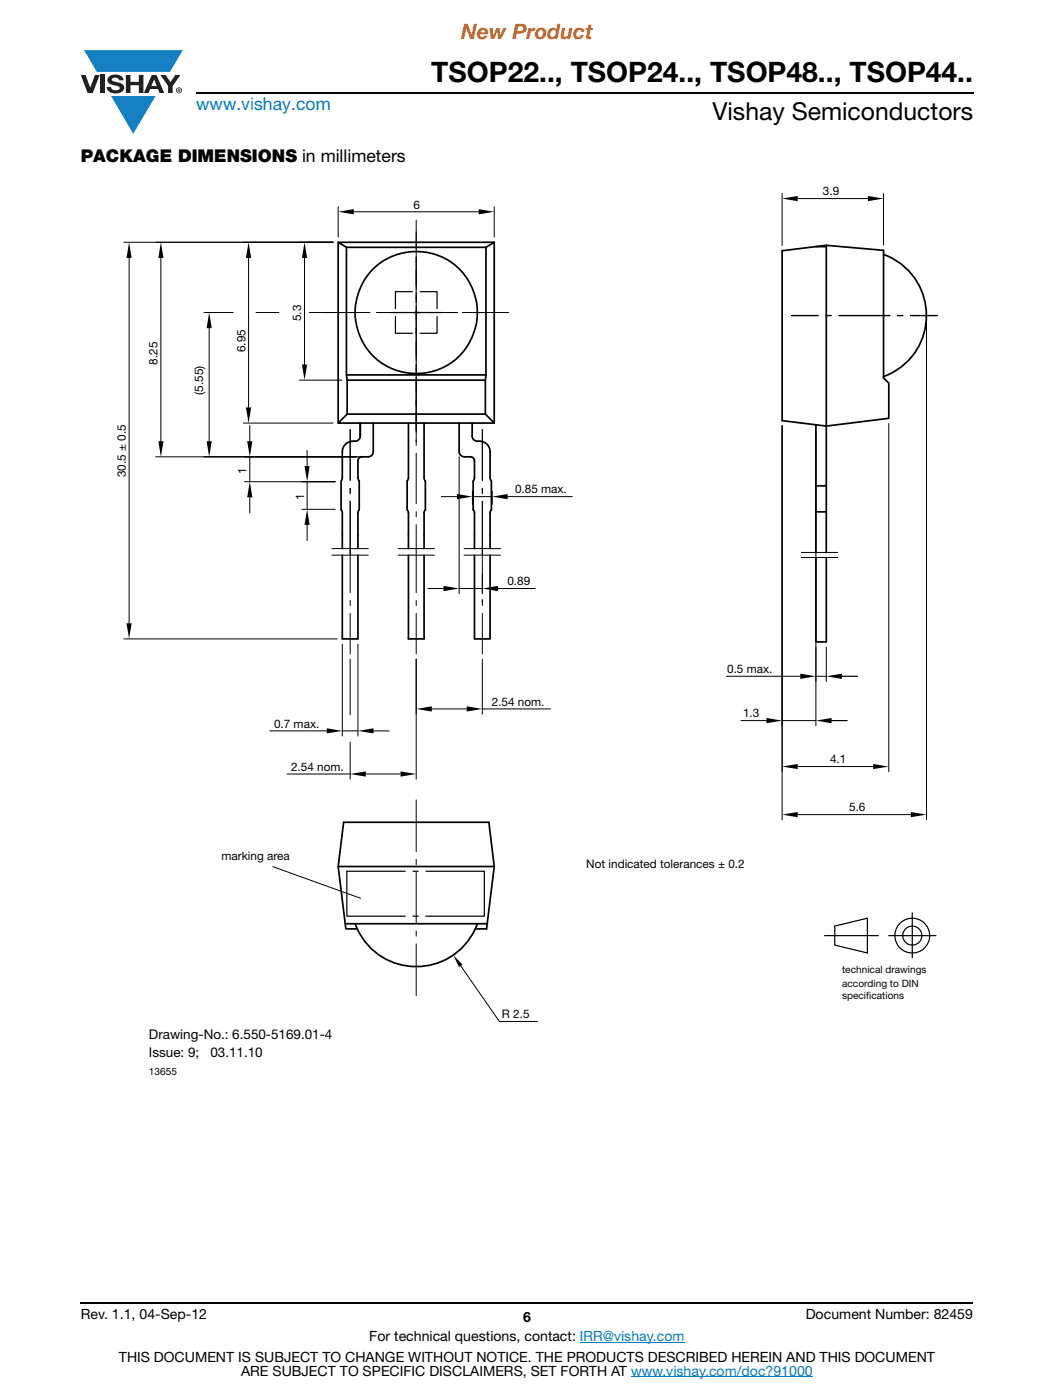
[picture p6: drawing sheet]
<svg xmlns="http://www.w3.org/2000/svg" width="210mm" height="279mm" viewBox="0 0 210 279" stroke-linecap="round" stroke-linejoin="round" font-family="sans-serif">
<g fill="#147fc3">
<path d="M16.8 10h19.7l-2.6 4.3h-1.1h-13.5z"/>
<path d="M22.2 19.2h8.9l-4.5 7.5z"/>
</g>
<g fill="#231f20">
<path d="M16.1 15h1l.9 2.5 .9-2.5h1l-1.4 3.6h-1z"/>
<path d="M20 15h.9v3.6h-.9z"/>
<path d="M21.8 15.3a2.1 2.1 0 0 1 2.7 .3l.1 .4h-.8a.79 .79 0 0 0-.7-.5 .79 .79 0 0 0-.8 .4l.2 .3 1 .2a1.08 1.08 0 0 1 1.3 1 1.08 1.08 0 0 1-1.1 1.2 1.73 1.73 0 0 1-2.4-1.2h.9a.96 .96 0 0 0 .8 .6 .96 .96 0 0 0 .9-.4 1.31 1.31 0 0 0-1.2-.6 1.03 1.03 0 0 1-1.1-.6 1.03 1.03 0 0 1 .2-1.1z"/>
<path d="M25.1 15h.9v1.3h1.7v-1.3h.9v3.6h-.9v-1.6h-1.7v1.6h-.9z"/>
<path d="M32 15h1l1 1.4 1-1.4h1l-1.6 2.2v1.4h-.9v-1.4z"/>
<path d="M30.7 15.9l.6 1.3h-1.1zM30.3 15l-1.6 3.6h.9l.4-.8h1.5l.3 .8h1l-1.6-3.6z"/>
<path d="M35.3 18a.46 .46 0 0 1 .9 0 .46 .46 0 0 1-.9 0zM35.1 18a.6 .6 0 0 0 1.2 0 .6 .6 0 0 0-1.2 0z"/>
<path d="M35.6 17.8h.2v.2h-.2zM35.5 17.7v.7h.1v-.3l.4 .3-.2-.3 .2-.2-.1-.2z"/>
</g>
<path d="M39.1 18.6h155M16.1 260h178" fill="none" stroke="#000" stroke-width=".36"/>
<path d="M115.7 267.9h20.9M125.9 274.8h36.3" fill="none" stroke="#007ec4" stroke-width=".2"/>
<path d="M23.1 37h164v178h-164z" fill="#fff"/>
<g fill="none" stroke="#000" stroke-width=".24">
<path d="M48.5 48.4h17.9M82.3 58.2h-3.4v3.4M83 51.3v1M83 58.4v1.9M83.8 58.2h3.4v3.4M78 62.4h10.1M78.9 63.2v3.3h3.4M83 65.5v1.1M83 72.7v1.9M83 75.3v10.6M87.2 63.2v3.3h-3.4M157.9 63h5.3"/>
<path d="M164.8 63h1M167.4 63h10.1M179 63h1.1M181.6 63h5.4M40.7 91.2h31.7M60.2 96.1h6.7M94.3 98.1v2.5M98.2 98.1v2.5M167.9 135h3.2M165.9 143.8h3.1M80.8 173.9h-11.6v8.9h11.6M82.4 173.9h1"/>
<path d="M85 173.9h11.6v8.9h-11.6M82.4 182.8h1M164.5 186.7h10.7M166.5 184.8l6.5-1.6v7l-6.5-1.6zM177.3 186.7h9.4M182 182.2v8.9"/>
<circle cx="182" cy="186.7" r="3.5"/>
<circle cx="182" cy="186.7" r="1.9"/>
</g>
<g fill="none" stroke="#000" stroke-width=".34">
<path d="M67.5 48.4v36M69.1 49.4v25.4l.2 1.1v6.7h27.5M69.1 49.4h27.8M96.9 49.4v25.4M98.6 48.4v36M98.6 48.4l-1.7 1M98.6 48.4h-31.1l1.6 1M156 50l8.8-1 11.5 1v25.4l1 1.1v7l-12.5 1.5-8.8-1.1zM162.8 49.2h2M164.8 49v61.3M176.3 50.8a13 13 0 0 1 8.5 12.2 13 13 0 0 1-8.5 12.2M69.1 74.8h27.8"/>
<path d="M69.3 75.9h27.5M96.9 74.8l-.1 1.1v6.7M69.3 82.6l-1.8 1.8h31.1M71.9 84.4l-.1 2.9-.2 .4a1.23 1.23 0 0 1-1.2 .4 2.1 2.1 0 0 0-2.1 2v5.2l-.3 .7v5.7l.3 .6v7.2M74.5 84.4l-.1 6-.2 .5-.5 .2-1.5 .1a.76 .76 0 0 0-.8 .8v3.3l.3 .7v5.7l-.3 .6v7.2M81.5 84.4v10.9l-.3 .7v5.7l.3 .6v7.2M84.6 84.4v10.9l.3 .7M84.9 96v5.7M91.6 84.4v5.7l.3 .8a2.15 2.15 0 0 0 2 .3 .76 .76 0 0 1 .7 .8v3.3l-.2 .7v5.7l.2 .6v7.2M94.2 84.4v2.6l.3 .8a1.25 1.25 0 0 0 1.2 .3 2.08 2.08 0 0 1 2.1 2v5.2l.2 .7v5.7l-.2 .6v7.2M96.8 82.6l1.8 1.8M162.8 84.8v17.3h2"/>
<path d="M162.8 97h2M68.3 110.8v16.7h3.1v-16.7M81.5 110.8v16.7h3.1v-16.7M84.9 101.7l-.3 .6v7.2M97.8 110.8v16.7h-3.2v-16.7M162.8 102.1v8.2M162.8 111.3v16.8h2v-16.8M67.5 172.9h31.1M68.9 184.4h28.3M70.8 184.4a13 13 0 0 0 12.2 8.5 13 13 0 0 0 12.2-8.5M71.3 185.4h-2.3l-1.5-12.5 1-8.8h29l1.1 8.8-1.5 12.5h-2.3"/>
<circle cx="83" cy="62.4" r="12.2"/>
</g>
<g fill="none" stroke="#000" stroke-width=".2">
<path d="M156 38.6v10.4M159.1 39.6h14M176.3 38.6v10.3M24.7 48.4h41.7M25.8 51.5v72.9M32.1 51.5v36.5M49.6 51.5v29.8M60.7 51.5v21.2M67.5 41.2v6.1M70.6 42.3h24.9M83 43.9v45M98.6 41.2v6.1"/>
<path d="M40.7 62.4h5.8M41.7 65.5v22.6M51.1 62.4h4.5M59.7 75.9h8.5M61.7 62.4h12.1M75.1 62.4h6M85.3 62.4h6M92.2 62.4h9.3M184.8 64v99.6M31.1 91.2h40M48.5 84.4h17.9M48.8 96.1h18.1"/>
<path d="M49.8 84.9v3.2M49.8 91.2v4.9M49.8 99.3v3.1M61.3 89.9v3.1M61.3 96.1v5.5M69.9 85.7v10.2M69.9 97.4v1.1M83 90.4v10.1M88 99.1h3.2M91.6 91.2v27.3M94.3 99.1h3.9M96.2 85.7v10.2"/>
<path d="M96.2 97.4v1.1M101.3 99.1h12.8M156 85v78.6M162.8 86.1v58.8M177.3 84.5v69.5M60.2 101.6h6.7M61.3 104.8v3.1M66.2 110.8h7.3M66.2 109.5h7.3M69.9 119.8v1.1M69.9 100v18.3M79.4 110.8h7.3"/>
<path d="M79.4 109.5h7.3M83 102.1v1M83 104.7v13.6M83 119.8v1.1M85.4 117.5h3.1M91.6 117.5h4.6M92.6 110.8h7.2M92.6 109.5h7.2M96.2 119.6v1.3M96.2 100v18.5M99.3 117.5h7.5M159.8 111.3h7.3"/>
<path d="M159.8 110.3h7.3M24.7 127.5h42.6M68.3 128.5v18.4M69.9 122.4v8.1M69.9 131.5v11.2M71.4 128.5v18.4M83 131.5v24M83 122.4v8.1M96.2 131.5v11M96.2 122.4v8.1M144.9 135h14.7M162.8 135h2"/>
<path d="M164.8 129.1v6.9M53.8 145.9h11.4M57.3 154.5h12.6M68.3 145.9h3.1M69.9 148.1v7.4M73 154.5h6.9M74.5 145.9h3.1M83 159.6v10.4M86.1 141.5h7M96.2 141.5h13.6M147.8 143.8h5.1M156 143.8h6.8"/>
<path d="M159.1 153h15.1M54.4 173l17.5 6.3M83 171.5v1M83 174.1v10.1M159.1 162.6h22.6M83 185.8v1M83 188.4v10.3M91.9 192.7l7.7 11.2h7.6"/>
</g>
<g fill="#000">
<path d="M156 39.6l3.1-.5v1.1zM173.1 39.1l3.2 .5-3.2 .6zM25.8 48.4l.5 3.1h-1.1zM32.1 48.4l.5 3.1h-1zM49.6 48.4l.5 3.1h-1zM60.7 48.4l.6 3.1h-1.1zM67.5 42.3l3.1-.6v1.1zM95.5 41.7l3.1 .6-3.1 .5zM41.7 62.4l.5 3.1h-1zM60.2 72.7h1.1l-.6 3.2zM31.6 88.1h1l-.5 3.1zM41.2 88.1h1l-.5 3.1z"/>
<path d="M49.1 81.3h1l-.5 3.1zM49.3 88.1h1l-.5 3.1zM49.8 96.1l.5 3.2h-1zM60.7 93h1.1l-.5 3.1zM91.2 98.6l3.1 .5-3.1 .5zM98.2 99.1l3.1-.5v1zM61.3 101.6l.5 3.2h-1.1zM88.5 116.9l3.1 .6-3.1 .5zM96.2 117.5l3.1-.6v1.1zM25.2 124.4h1.1l-.5 3.1zM159.6 134.4l3.2 .6-3.2 .5zM164.8 135l3.1-.6v1.1z"/>
<path d="M65.2 145.3l3.1 .6-3.1 .5zM69.9 154.5l3.1-.6v1.1zM71.4 145.9l3.1-.6v1.1zM79.9 153.9l3.1 .6-3.1 .5zM83 141.5l3.1-.5v1zM93.1 141l3.1 .5-3.1 .5zM152.9 143.3l3.1 .5-3.1 .5zM156 153l3.1-.5v1zM162.8 143.8l3.1-.5v1zM174.2 152.5l3.1 .5-3.1 .5zM156 162.6l3.1-.5v1zM181.7 162.1l3.1 .5-3.1 .5z"/>
<path d="M90.4 190.6l1.9 1.9-.7 .5z"/>
</g>
<text font-size="5.6" x="86" y="16.4">TSOP22.., TSOP24.., TSOP48.., TSOP44..</text>
<text font-size="4.9" x="142.1" y="24">Vishay Semiconductors</text>
<text font-size="4.2" fill="#f06b12" x="92" y="7.8">New Product</text>
<text font-size="3.5" fill="#007ec4" x="39.1" y="21.9">www.vishay.com</text>
<text font-size="3.5" x="16.1" y="32.3">PACKAGE DIMENSIONS in millimeters</text>
<g font-size="2.8">
<text x="16.1" y="263.3">Rev. 1.1, 04-Sep-12</text>
<text x="104.3" y="263.8">6</text>
<text x="160.7" y="263.3">Document Number: 82459</text>
<text x="73.7" y="267.7">For technical questions, contact: IRR@vishay.com</text>
<text x="23.7" y="271.7">THIS DOCUMENT IS SUBJECT TO CHANGE WITHOUT NOTICE. THE PRODUCTS DESCRIBED HEREIN AND THIS DOCUMENT</text>
<text x="48.1" y="274.6">ARE SUBJECT TO SPECIFIC DISCLAIMERS, SET FORTH AT www.vishay.com/doc?91000</text>
</g>
<g font-size="2.7">
<text x="29.7" y="207.4">Drawing-No.: 6.550-5169.01-4</text>
<text x="29.7" y="210.9">Issue: 9;</text>
<text x="42" y="210.9">03.11.10</text>
</g>
<g font-size="2.3">
<text x="82.5" y="41.6">6</text>
<text x="164.1" y="39">3.9</text>
<text x="60.1" y="64.1" transform="rotate(-90 60.1 64.1)">5.3</text>
<text x="48.9" y="70.3" transform="rotate(-90 48.9 70.3)">6.95</text>
<text x="31.4" y="72.8" transform="rotate(-90 31.4 72.8)">8.25</text>
<text x="40.6" y="78.8" transform="rotate(-90 40.6 78.8)">(5.55)</text>
<text x="25.1" y="95.2" transform="rotate(-90 25.1 95.2)">30.5 ± 0.5</text>
<text x="49.2" y="94.6" transform="rotate(-90 49.2 94.6)">1</text>
<text x="60.6" y="99.9" transform="rotate(-90 60.6 99.9)">1</text>
<text x="102.7" y="98.5">0.85 max.</text>
<text x="101.2" y="116.8">0.89</text>
<text x="145.1" y="134.3">0.5 max.</text>
<text x="98.1" y="140.8">2.54 nom.</text>
<text x="148.2" y="143.2">1.3</text>
<text x="54.7" y="145.2">0.7 max.</text>
<text x="58.1" y="153.8">2.54 nom.</text>
<text x="165.6" y="152.4">4.1</text>
<text x="169.4" y="161.9">5.6</text>
<text x="44.2" y="171.6">marking area</text>
<text x="117" y="173.2">Not indicated tolerances ± 0.2</text>
<text x="100.1" y="203.2">R 2.5</text>
</g>
<g font-size="2">
<text x="168" y="196.9">according to DIN</text>
<text x="168" y="194.2">technical drawings</text>
<text x="168" y="199.4">specif</text>
<text x="172.8" y="199.4">ications</text>
<text x="29.7" y="214.6">13655</text>
</g>
</svg>
